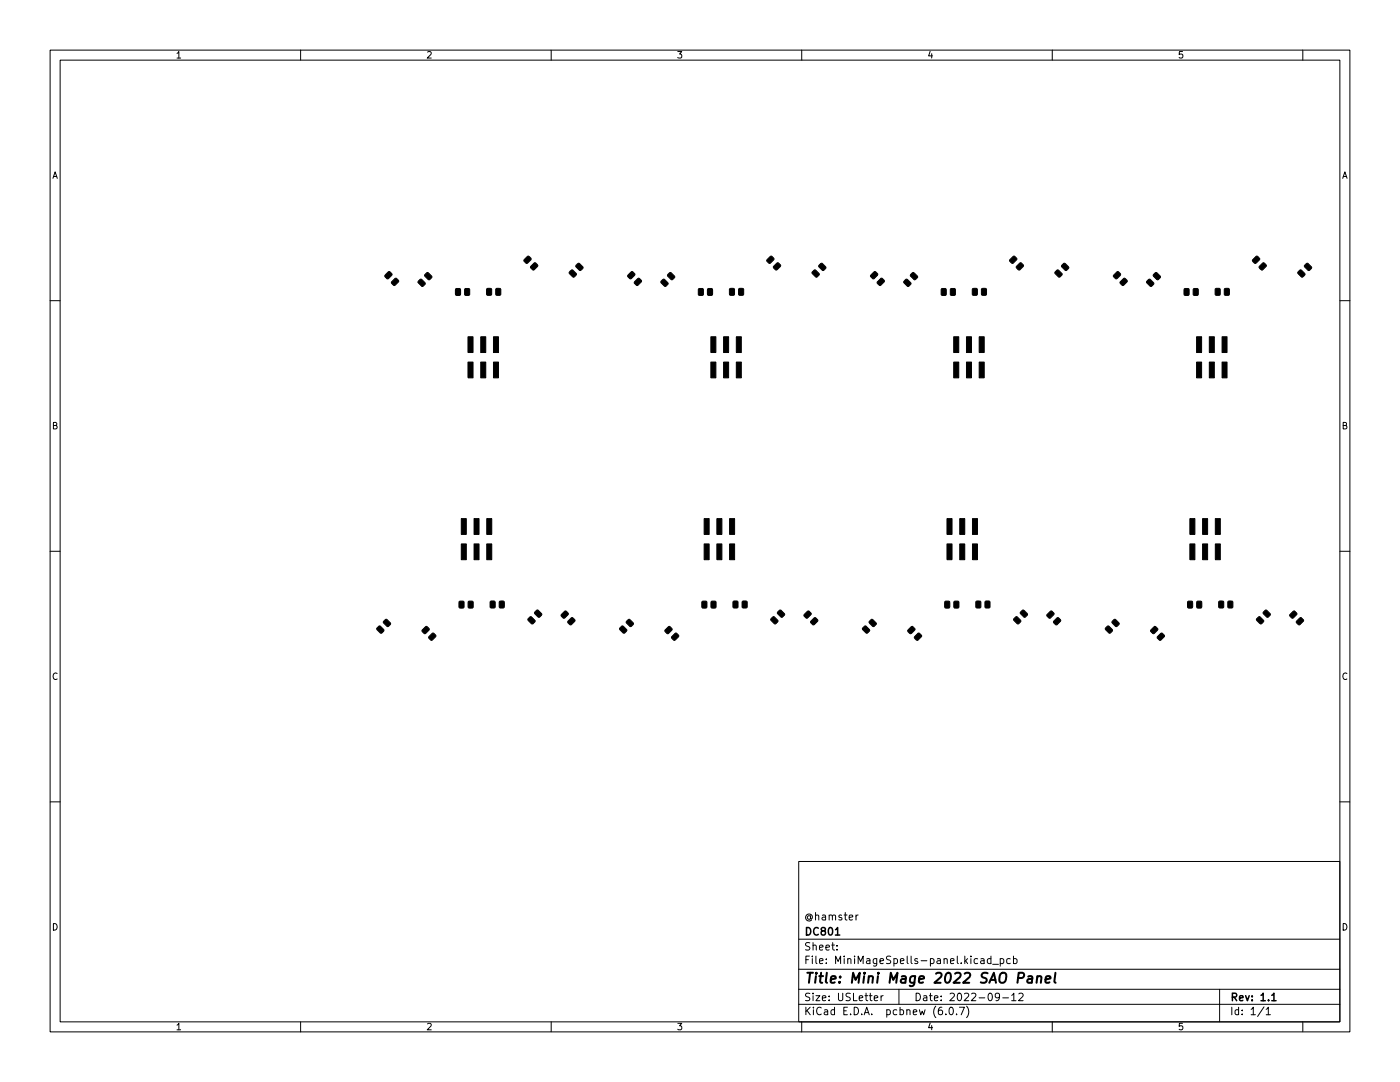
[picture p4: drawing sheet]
<svg xmlns="http://www.w3.org/2000/svg" width="279mm" height="216mm" viewBox="0 0 279 216" stroke-linecap="round" stroke-linejoin="round" font-family="sans-serif">
<g fill="none" stroke="#000" stroke-width=".2">
<path d="M10 10h259.4v195.9h-259.4zM12 12h255.4v191.9h-255.4zM60 10v2M110 10v2M160 10v2M210 10v2M260 10v2M10 60h2M267.4 60h2M10 110h2M267.4 110h2M10 160h2"/>
<path d="M267.4 160h2M159.4 171.9h108v32h-108zM159.4 197.4h108M159.4 193.4h108M159.4 187.4h108M167 189.4v.2M167 188.7v.1M170.8 182.6v1M171.3 182.6l-.5 .3M174.5 199.2l.7-.2-.1-.3h-.4l-.2 .2v.7h.6M175.8 198.7v1M176.3 198.7l-.5 .3"/>
<path d="M179.4 197.4v3M195.8 191.4h.5l.1 .9M196.4 191.6l-.5 .1-.2 .2 .2 .4 .5-.1M197.8 191.4l-.5-.1-.3 .3 .2 .6h.6M197.8 190.8v1.5M198.1 192.4h1.2M199.5 198.8l-.3 .3-.4-.1-.2-.2 .2-.6h.4l.2 .1a.99 .99 0 0 1-.4 1.4h-.2M199.6 191.4l.4-.1 .3 .3-.1 .6h-.6M199.6 191.3v1.5M200.1 199.1h1.2M201.6 191.4l-.4-.1-.3 .3 .1 .6h.6M201.9 198.6l.4-.4v1.5"/>
<path d="M201.9 199.7h.9M202.3 191.4l.4-.1 .3 .3-.2 .6h-.5M202.3 190.8v1.5M203.3 198.3l.6-.1 .3 .4-.9 1.1h.9M243.4 197.4v6.5M60 203.9v2M110 203.9v2M159.4 200.4h108M160 203.9v2M188.8 202.3v.2M189.6 201h.2a.8 .8 0 0 1 .5 .7 .8 .8 0 0 1-.5 .8 1 1 0 0 1-.2-1.5zM190.9 202.3v.2"/>
<path d="M191.5 201h1l-.7 1.5M192.9 200.8a1.72 1.72 0 0 1 0 2.2M210 203.9v2M252.3 200.9l-1.3 1.9M252.7 201.4l.4-.4v1.5M252.7 202.5h.8M260 203.9v2"/>
</g>
<path d="M166.7 186.6h.9M253.8 198.6l.4-.4v1.5M253.8 199.7h.9" fill="none" stroke="#000" stroke-width=".3"/>
<path d="M205.2 194.9h.8l-.1 1.2M206 195.2l-.7 .1a.4 .4 0 0 0-.3 .4 .4 .4 0 0 0 .2 .4l.7-.1M207 195a.49 .49 0 0 1 .9 .1l-.2 1M207 194.8l-.1 1.3M208.7 195.4l.9-.2v-.3l-.6-.1-.3 .3v.9h.7M210.6 194.1l-.2 1.7 .3 .3" fill="none" stroke="#000" stroke-width=".4"/>
<g fill="#000" stroke="#000" stroke-width=".2">
<path d="M77.5 54.2h.3l.5 .6-.9 .9-.6-.6zM78.2 56.2l.8-.7 .6 .6-.9 .9-.5-.4zM83.5 56.1l.4-.4h.2l.7 .7 .1 .3-.4 .4h-.3l-.7-.6zM84.8 54.8l.4-.4h.2l.7 .7 .1 .2-.4 .5h-.3l-.7-.7zM91 57.6h.7l.2 .1v1l-.1 .2-.7 .1-.2-.2zM92.8 57.6h.7l.2 .1v1l-.1 .2-.6 .1-.3-.2zM97.2 57.6l.7-.1 .2 .2v1l-.1 .2h-.6l-.3-.1zM99 57.6l.7-.1 .2 .2 .1 1-.2 .2h-.6l-.3-.1zM105.3 51.2h.3l.4 .5-.9 .9-.6-.6zM106.6 52.5h.3l.4 .5-.9 .9-.5-.6zM113.6 54.3l.5-.4h.2l.7 .7v.2l-.4 .4-.2 .1-.8-.7zM115 52.9l.4-.4h.2l.7 .7 .1 .3-.4 .4-.3 .1-.7-.7z"/>
<path d="M126 54.2h.3l.4 .6-.9 .9-.6-.6zM126.6 56.2l.9-.7 .5 .6-.8 .9-.6-.4zM131.9 56.1l.5-.4h.2l.7 .7v.3l-.4 .4h-.2l-.8-.6zM133.3 54.8l.4-.4h.2l.7 .7 .1 .2-.4 .5h-.3l-.7-.7zM139.4 57.6h.7l.3 .1v1l-.2 .2-.6 .1-.2-.2zM141.3 57.6h.7l.2 .1v1l-.1 .2-.7 .1-.2-.2zM145.6 57.6l.7-.1 .3 .2v1l-.2 .2h-.6l-.2-.1zM147.5 57.6l.7-.1 .2 .2v1l-.1 .2h-.7l-.2-.1zM153.7 51.2h.4l.4 .5-.9 .9-.6-.6zM155 52.5h.4l.4 .5-.9 .9-.6-.6zM162.1 54.3l.4-.4h.2l.7 .7 .1 .2-.4 .4-.3 .1-.7-.7zM163.4 52.9l.5-.4h.1l.8 .7v.3l-.4 .4-.2 .1-.8-.7z"/>
<path d="M174.4 54.2h.4l.4 .6-.9 .9-.6-.6zM175.1 56.2l.8-.7 .6 .6-.9 .9-.5-.4zM180.4 56.1l.4-.4h.2l.7 .7 .1 .3-.4 .4h-.3l-.7-.6zM181.7 54.8l.5-.4h.1l.8 .7v.2l-.4 .5h-.2l-.8-.7zM187.9 57.6h.7l.2 .1 .1 1-.2 .2-.6 .1-.3-.2zM189.7 57.6h.7l.3 .1v1l-.2 .2-.6 .1-.2-.2zM194.1 57.6l.7-.1 .2 .2 .1 1-.2 .2h-.6l-.2-.1zM195.9 57.6l.7-.1 .3 .2v1l-.2 .2h-.6l-.2-.1zM201.5 51.8l.9-.7 .5 .6-.8 .9-.6-.4zM203.5 52.5h.4l.4 .5-.9 .9-.6-.6zM210.6 54.3l.4-.4h.2l.7 .7 .1 .2-.4 .4-.3 .1-.7-.7zM212.3 52.6h.3l.7 .7-.1 .3-.4 .4-.2-.1-.7-.7v-.2z"/>
<path d="M222.3 54.9l.8-.7 .6 .6-.9 .9-.5-.5zM223.6 56.2l.8-.7 .6 .6-.9 .9-.5-.4zM229.2 55.8h.4l.7 .7-.1 .3-.4 .3h-.3l-.7-.7v-.2zM230.5 54.4h.4l.7 .8-.1 .2-.4 .4h-.3l-.6-.8v-.1zM236.4 57.6h.7l.2 .1v1l-.1 .2-.7 .1-.2-.2zM238.2 57.6h.7l.2 .1v1l-.1 .2-.6 .1-.3-.2zM242.6 57.6l.7-.1 .2 .2v1l-.1 .2h-.6l-.3-.1zM244.4 57.6l.7-.1 .2 .2 .1 1-.2 .2h-.6l-.3-.1zM250 51.8l.8-.7 .6 .6-.9 .9-.5-.4zM252 52.5h.3l.4 .5-.8 .9-.6-.6zM259.4 53.9h.3l.7 .7v.3l-.4 .4-.3-.1-.7-.7v-.2zM260.7 52.6h.4l.7 .7-.1 .3-.4 .4-.3-.1-.7-.7v-.2z"/>
<path d="M93.4 67.2h1v3.1h-1zM93.4 72.2h1v3.2h-1zM95.9 67.2h1v3.1h-1zM95.9 72.2h1v3.2h-1zM98.5 67.2h1v3.1h-1zM98.5 72.2h1v3.2h-1zM141.9 67.2h1v3.1h-1zM141.9 72.2h1v3.2h-1zM144.4 67.2h1v3.1h-1zM144.4 72.2h1v3.2h-1zM146.9 67.2h1v3.1h-1zM146.9 72.2h1v3.2h-1z"/>
<path d="M190.3 67.2h1v3.1h-1zM190.3 72.2h1v3.2h-1zM192.9 67.2h1v3.1h-1zM192.9 72.2h1v3.2h-1zM195.4 67.2h1v3.1h-1zM195.4 72.2h1v3.2h-1zM238.8 67.2h1v3.1h-1zM238.8 72.2h1v3.2h-1zM241.3 67.2h1v3.1h-1zM241.3 72.2h1v3.2h-1zM243.9 67.2h1v3.1h-1zM243.9 72.2h1v3.2h-1z"/>
<path d="M92.1 108.5h1v3.2h-1zM92.1 103.5h1v3.1h-1zM94.6 108.5h1v3.2h-1zM94.6 103.5h1v3.1h-1zM97.1 108.5h1v3.2h-1zM97.1 103.5h1v3.1h-1zM140.5 108.5h1v3.2h-1zM140.5 103.5h1v3.1h-1zM143.1 108.5h1v3.2h-1zM143.1 103.5h1v3.1h-1zM145.6 108.5h1v3.2h-1zM145.6 103.5h1v3.1h-1z"/>
<path d="M189 108.5h1v3.2h-1zM189 103.5h1v3.1h-1zM191.5 108.5h1v3.2h-1zM191.5 103.5h1v3.1h-1zM194.1 108.5h1v3.2h-1zM194.1 103.5h1v3.1h-1zM237.5 108.5h1v3.2h-1zM237.5 103.5h1v3.1h-1zM240 108.5h1v3.2h-1zM240 103.5h1v3.1h-1zM242.5 108.5h1v3.2h-1zM242.5 103.5h1v3.1h-1z"/>
<path d="M75.6 125h.3l.7 .7v.2l-.5 .4h-.2l-.7-.7v-.2zM76.6 124l.4-.4h.2l.7 .7v.2l-.3 .5h-.3l-.7-.7zM84.3 125.7l.8-.7 .6 .6-.9 .9-.5-.5zM85.6 127l.8-.7 .6 .6-.9 .9-.5-.4zM91.7 120l.7-.1 .2 .2v1l-.1 .2h-.7l-.2-.1zM93.5 120l.7-.1 .2 .2v1l-.1 .2h-.6l-.3-.1zM97.9 120l.7-.1 .2 .2v1l-.1 .2h-.6l-.3-.1zM99.7 120l.7-.1 .2 .2 .1 1-.2 .2h-.6l-.3-.1zM105.4 123.5l.4-.4h.2l.7 .7 .1 .2-.4 .4-.3 .1-.7-.7zM106.7 122.1l.5-.4h.1l.8 .7v.3l-.4 .4-.2 .1-.8-.7zM112 122.6l.9-.7 .5 .6-.8 .9-.6-.4zM114 123.3h.3l.5 .5-.9 .9-.6-.6z"/>
<path d="M123.7 125.3l.4-.4h.2l.7 .7 .1 .3-.4 .4h-.3l-.7-.7zM125 124l.5-.4h.1l.8 .7v.2l-.4 .5h-.2l-.8-.7zM132.7 125.7l.9-.7 .5 .6-.8 .9-.6-.5zM134.1 127l.8-.7 .6 .6-.9 .9-.5-.4zM140.1 120l.7-.1 .3 .2v1l-.2 .2h-.6l-.2-.1zM142 120l.7-.1 .2 .2v1l-.1 .2h-.7l-.2-.1zM146.3 120l.7-.1 .3 .2v1l-.2 .2h-.6l-.2-.1zM148.2 120l.7-.1 .2 .2v1l-.1 .2h-.7l-.2-.1zM154.2 123.1h.4l.7 .7-.1 .3-.4 .4-.3-.1-.7-.7v-.2zM155.2 122.1l.4-.4h.2l.7 .7 .1 .3-.4 .4-.3 .1-.7-.7zM160.5 122.6l.8-.7 .6 .6-.9 .9-.5-.4zM161.8 123.9l.8-.7 .6 .6-.9 .9-.5-.4z"/>
<path d="M172.5 125h.4l.7 .7-.1 .2-.4 .4h-.3l-.7-.7v-.2zM173.5 124l.4-.4h.2l.7 .7 .1 .2-.4 .5h-.3l-.7-.7zM181.2 125.7l.8-.7 .6 .6-.9 .9-.5-.5zM182.5 127l.9-.7 .5 .6-.8 .9-.6-.4zM188.6 120l.7-.1 .2 .2 .1 1-.2 .2h-.6l-.3-.1zM190.4 120l.7-.1 .3 .2v1l-.2 .2h-.6l-.2-.1zM194.8 120l.7-.1 .2 .2 .1 1-.2 .2h-.6l-.2-.1zM196.6 120l.7-.1 .3 .2v1l-.2 .2h-.6l-.2-.1zM202.3 123.5l.5-.4h.2l.7 .7v.2l-.4 .4-.2 .1-.8-.7zM203.7 122.1l.4-.4h.2l.7 .7 .1 .3-.4 .4-.3 .1-.7-.7zM209 122.6l.8-.7 .6 .6-.9 .9-.5-.4zM210.9 123.3h.4l.4 .5-.9 .9-.6-.6z"/>
<path d="M221 125h.3l.7 .7v.2l-.5 .4h-.2l-.7-.7v-.2zM222 124l.4-.4h.2l.7 .7 .1 .2-.4 .5h-.3l-.7-.7zM230.3 125.1h.4l.4 .5-.9 .9-.6-.6zM231 127l.8-.7 .6 .6-.9 .9-.5-.4zM237.1 120l.7-.1 .2 .2v1l-.1 .2h-.7l-.2-.1zM238.9 120l.7-.1 .2 .2v1l-.1 .2h-.6l-.3-.1zM243.3 120l.7-.1 .2 .2v1l-.1 .2h-.6l-.3-.1zM245.1 120l.7-.1 .2 .2 .1 1-.2 .2h-.6l-.3-.1zM250.8 123.5l.4-.4h.2l.7 .7 .1 .2-.4 .4-.3 .1-.7-.7zM252.1 122.1l.5-.4h.1l.8 .7v.3l-.4 .4-.2 .1-.8-.7zM257.4 122.6l.9-.7 .5 .6-.8 .9-.6-.4zM258.8 123.9l.8-.7 .6 .6-.9 .9-.5-.4z"/>
</g>
<text font-size="2.8" x="160.4" y="196.2">Title: Mini Mage 2022 SAO Panel</text>
<g font-size="2.1">
<text x="160.4" y="183.6">@hamster</text>
<text x="160.4" y="189.7">Sheet:</text>
<text x="160.4" y="186.7">DC801</text>
<text x="160.4" y="192.4">File: MiniMageSpells-panel.kicad_pcb</text>
<text x="160.4" y="202.5">KiCad E.D.A. pcbnew (6.0.7)</text>
<text x="160.4" y="199.7">Size: USLetter</text>
<text x="182.4" y="199.7">Date: 2022-09-12</text>
<text x="245.4" y="199.7">Rev: 1.1</text>
<text x="245.4" y="202.5">Id: 1/1</text>
</g>
<g font-size="1.8">
<text x="35" y="11.6">1</text>
<text x="85" y="11.6">2</text>
<text x="135" y="11.6">3</text>
<text x="185" y="11.6">4</text>
<text x="235" y="11.6">5</text>
<text x="10.3" y="35.6">A</text>
<text x="267.7" y="35.6">A</text>
<text x="10.3" y="85.7">B</text>
<text x="267.7" y="85.7">B</text>
<text x="10.3" y="135.6">C</text>
<text x="267.7" y="135.6">C</text>
<text x="10.3" y="185.7">D</text>
<text x="267.7" y="185.7">D</text>
<text x="35" y="205.6">1</text>
<text x="85" y="205.6">2</text>
<text x="135" y="205.6">3</text>
<text x="185" y="205.6">4</text>
<text x="235" y="205.6">5</text>
</g>
</svg>
